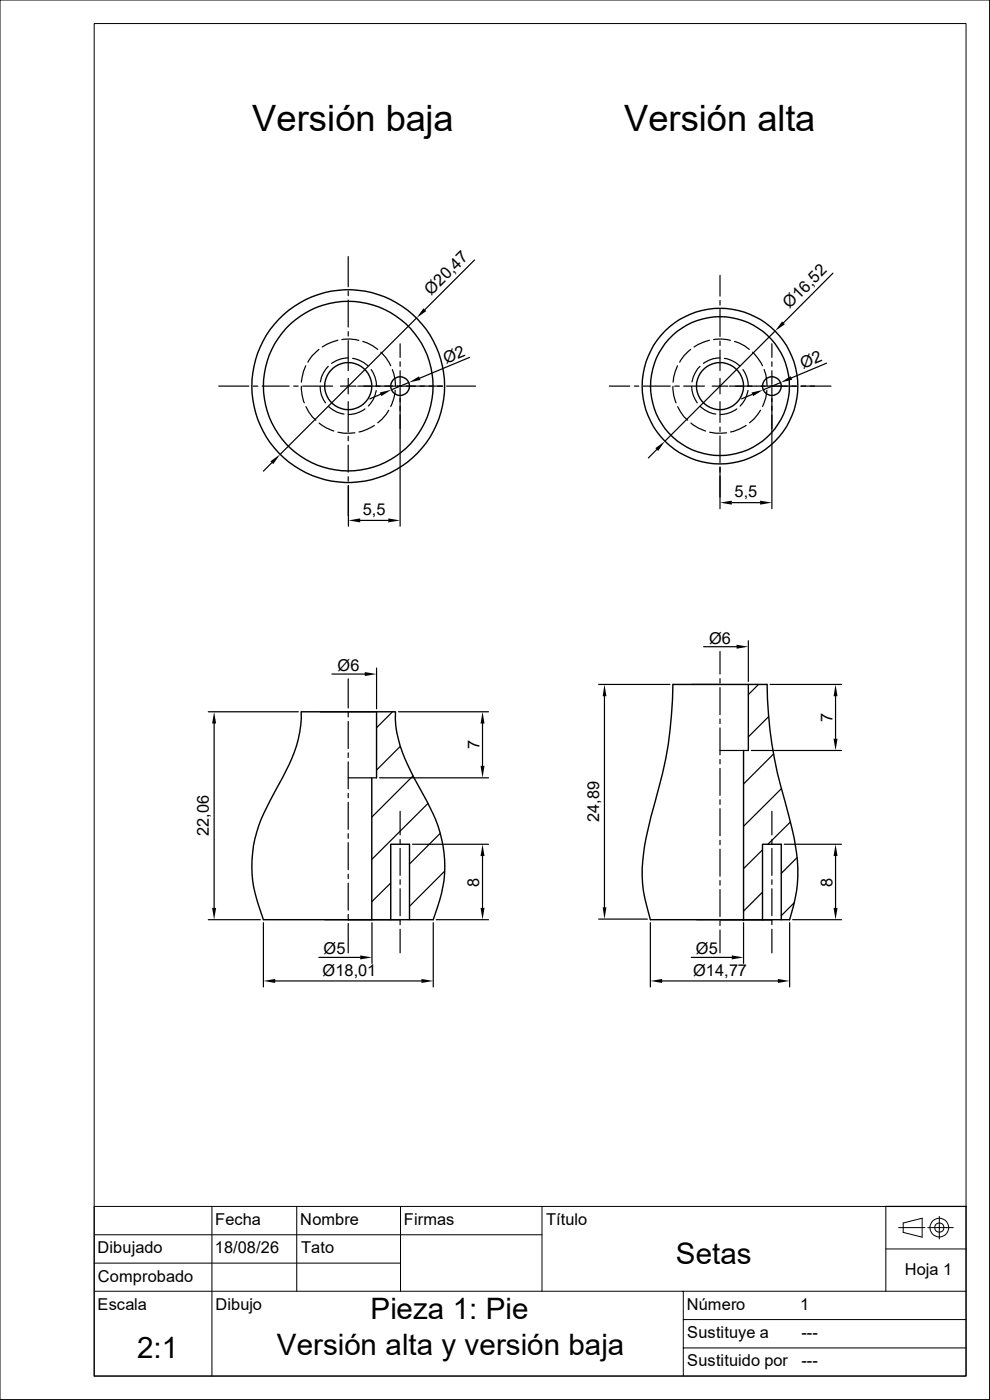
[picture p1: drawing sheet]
<svg xmlns="http://www.w3.org/2000/svg" width="210mm" height="297mm" viewBox="0 0 210 297" stroke-linecap="round" stroke-linejoin="round" font-family="sans-serif">
<g fill="none" stroke="#000" stroke-width=".3">
<path d="M63.9 151h20a23.9 23.9 0 0 0 2.6 11.3l2.7 5.1a33.3 33.3 0 0 1 4.8 12.1 24.8 24.8 0 0 1-1.2 12.9l-.9 2.7h-36l-1-2.7a26.3 26.3 0 0 1 2.3-22.4l1.4-2.6a36.7 36.7 0 0 0 5-12.1l.3-2.9zM79.9 151v14M142.7 145.2h20a87.3 87.3 0 0 0 3.9 25 52.9 52.9 0 0 1 2.6 15.6 30.3 30.3 0 0 1-1.7 9.3h-29.5a29.3 29.3 0 0 1-1.6-12.5l.6-4.7 1.9-7.7a85.4 85.4 0 0 0 3.8-25zM157.7 159.2v35.9M158.7 145.2v14M78.9 165v30.1M82.9 195.1v-16h4v16M161.8 195.1v-16h3.9v16"/>
<circle cx="73.9" cy="81.9" r="5"/>
<circle cx="73.9" cy="81.9" r="18"/>
<circle cx="73.9" cy="81.9" r="20.4"/>
<circle cx="84.9" cy="81.9" r="1.98"/>
<circle cx="152.7" cy="81.9" r="16.5"/>
<circle cx="152.7" cy="81.9" r="14.7"/>
<circle cx="152.7" cy="81.9" r="5"/>
<circle cx="163.8" cy="81.9" r="1.98"/>
</g>
<g fill="none" stroke="#000" stroke-width=".25">
<path d="M73.9 54.4v6.4M100.7 55.2l-10.6 10.5M152.7 58.4v4.4M176.7 58l-10.5 10.5M64.9 77.6l-.5 1.2-.5 2.3M67.6 74.1a7.9 7.9 0 0 0-2.3 2.7M69.6 77.7a6.1 6.1 0 0 0-1.7 3.3M71.7 72.2l-2.4 .9-.9 .5M72.5 72.1a7.9 7.9 0 0 1 3.6 .1M73.9 61.8v.9M73.9 63.7v5.7M73.9 70.4v.9"/>
<path d="M73.9 72.3v6.3M73.9 75.9a5.8 5.8 0 0 0-3.5 1.2M74.8 76a6 6 0 0 1 3.3 1.7M77 72.4l2.1 1 1 .7M78.7 78.4a6.2 6.2 0 0 1 1.2 3.5M80.8 74.7a8.3 8.3 0 0 1 2.1 2.9M83.2 78.4l.6 2.2 .1 1.3M84.9 72.9v2.9M84.9 76.8v.9M84.9 78.7v2.8M88.4 67.4l-29 29M99.6 75.8l-10.5 4.4"/>
<path d="M143.7 77.6l-.8 2.4-.1 1.1M146.5 74.1a7.9 7.9 0 0 0-2.3 2.7M148.5 77.7a6.1 6.1 0 0 0-1.7 3.3M150.5 72.2l-2.4 .9-.9 .5M151.4 72.1a7.7 7.7 0 0 1 3.5 .1M152.7 63.8v.9M152.7 65.7v5.7M152.7 72.3v1M152.7 74.3v4.3M152.7 75.9a5.7 5.7 0 0 0-3.5 1.2M153.7 76a6 6 0 0 1 3.3 1.7M155.8 72.4l2.1 1 1.1 .7"/>
<path d="M157.6 78.4a6.2 6.2 0 0 1 1.1 3.5M159.6 74.7a10 10 0 0 1 2.2 2.9M162.1 78.4l.3 1 .3 2.5M163.7 72.9v2.9M163.7 76.8v.9M163.7 78.7v2.8M164.4 70.2l-23.3 23.4M175.3 77l-7.4 3.2M46.4 81.9h6.4M53.7 81.9h1M55.6 81.9h5.7M57.7 98.2l-1.8 1.7"/>
<path d="M62.3 81.9h.9M63.9 82a9.3 9.3 0 0 0 .7 3.5M64.2 81.9h6.4M64.9 86.3l1.4 2.1 .7 .8M67.7 89.7a8.6 8.6 0 0 0 3.1 1.7M67.9 82a5.7 5.7 0 0 0 1.1 3.5M69.7 86.2a5.7 5.7 0 0 0 3.3 1.6M71.7 91.7l1.2 .2 2.4-.1M72.2 81.9h3.3M73.9 80.3v3.3M73.9 85.2v6.4M73.9 92.5v1"/>
<path d="M73.9 94.4v5.8M77.4 86.7a5.8 5.8 0 0 1-3.5 1.2M79.4 90.3l-1.5 .8-1.7 .6M79.8 82.8a6.2 6.2 0 0 1-1.7 3.3M80.7 83.7l-2.3 .9M82.5 87l-1.4 1.9-1 .8M83.8 82.8a8.5 8.5 0 0 1-.9 3.4M84.9 81.7v.4M84.9 82.3v29.3M85.2 81.9h-9.3M85.3 81.9h8.6M86.7 81.2l-3.6 1.5"/>
<path d="M94.7 81.9h6.2M129.2 81.9h4.4M134.6 81.9h.9M136.5 81.9h5.7M139.3 95.4l-1.8 1.8M142.7 82a8.3 8.3 0 0 0 .7 3.5M143.1 81.9h1M143.8 86.3l1.3 2.1 .8 .8M145 81.9h4.4M146.6 89.7a8.6 8.6 0 0 0 3.1 1.7M146.7 82a6.1 6.1 0 0 0 1.2 3.5M148.5 86.2a5.7 5.7 0 0 0 3.3 1.6"/>
<path d="M150.5 91.7l1.3 .2 2.3-.1M151.1 81.9h3.3M152.7 80.3v3.3M152.7 85.2v4.4M152.7 90.6v.9M152.7 92.5v5.7M152.7 99.1v8.8M154.7 81.9h14.3M156.3 86.7a5.8 5.8 0 0 1-3.5 1.2M158.3 90.3a9.9 9.9 0 0 1-3.3 1.4M158.7 82.8a6.2 6.2 0 0 1-1.7 3.3M159.6 83.7l-2.3 .9"/>
<path d="M161.3 87l-1.4 1.9-.9 .8M162.7 82.8a8.5 8.5 0 0 1-.9 3.4M163.7 81.7v.4M163.7 82.3v25.6M165.6 81.2l-3.7 1.5M169.9 81.9h6.4M73.9 101.1v1M73.9 103v6.4M73.9 103v8.6M76.4 110.4h6M155.2 106.6h6M149.3 137.2h7"/>
<path d="M152.7 138.2v4.8M158.7 135.9v8.7M44.2 151h19.1M45.4 153.5v39.1M67.9 151h12M70.4 143h7M73.9 144v6.2M73.9 151.2v.9M73.9 153.1v5.7M73.9 159.7v1M79.9 141.7v8.7M83.3 151l-3.4 3.4"/>
<path d="M84.5 151h19.1M84.9 158.3l-5 5.1M102.4 153.5v9M127 145.2h15.1M128.2 147.7v44.8M146.7 145.2h6M152.7 159.2h6M152.7 144v.9M152.7 145.9v5.7M152.7 152.5v1M152.7 154.4v5.7M159.4 159.2h19.1"/>
<path d="M160.9 145.2l-2.2 2.2M163.1 152l-4.4 4.3M163.4 145.2h15.1M164.1 160l-6.4 6.3M177.2 147.7v9M73.9 165h6M73.9 161.6v5.7M73.9 168.3v.9M73.9 170.2v5.7M73.9 176.9v.9M73.9 178.8v5.7M80.5 165h23.1"/>
<path d="M84.9 172.1v5M84.9 178.1v.9M87.5 179.1h16.1M87.6 164.6l-8.7 8.8M90.8 170.4l-11.9 11.9M93.4 176.8l-6.5 6.5M152.7 161.1v1M152.7 163v5.7M152.7 169.7v.9M152.7 171.6v5.7M152.7 178.3v.9M163.7 172.1v5"/>
<path d="M163.7 178.1v.9M165.8 167.3l-8.1 8M166.4 179.1h12.1M167.7 174.4l-4.8 4.7M44.2 195.1h11M55.9 195.7v13.7M68.9 195.1h10M73.9 185.5v.9M73.9 187.4v5.7M73.9 194v1M73.9 195.9v6.2M78.9 195.7v8.7"/>
<path d="M82.9 187.3l-4 4M84.9 180v5.7M84.9 186.6v1M84.9 188.6v5.7M84.9 195.2v1M84.9 197.1v5M91.9 195.7v13.7M92.5 195.1h11.1M94.3 184.8l-7.4 7.5M102.4 181.6v11M127 195h10.3M138 195.7v13.7"/>
<path d="M147.7 195.1h5M152.7 180.2v5.7M152.7 186.8v1M152.7 188.7v5.7M152.7 195.4v.9M152.7 197.3v4.8M157.7 195.7v8.7M161.8 180.3l-4.1 4M161.8 189.3l-4.1 4M163.7 180v5.7M163.7 186.6v1M163.7 188.6v5.7"/>
<path d="M163.7 195.2v1M163.7 197.1v5M167.5 195.7v13.7M168.1 195.1h10.4M168.5 191.5l-2.8 2.8M169.1 181.9l-3.4 3.4M177.2 181.6v11M58.4 208.1h31M67.6 203.1h8.8M140.5 208.1h24.5M146.6 203.1h8.6M187.9 255.9h17"/>
</g>
<g fill="none" stroke="#000" stroke-width=".21">
<path d="M0 0h209.9v296.9h-209.9zM20 5h184.9v286.9h-184.9zM20 255.9h184.9v36h-184.9zM45 255.9v36M62.9 255.9v18M85 255.9v18M115 255.9v18M187.9 255.9v18M191.6 259.5l4-1.1v4.1l-4-1zM199.3 258.1v4.7M20 262h95M20 268h65"/>
<path d="M20 273.9h184.9M144.9 273.9v18M144.9 280h60M187.9 265h17M190.6 260.4h5.6M196.8 260.4h5.4M144.9 286h60"/>
<circle cx="199.3" cy="260.4" r=".98"/>
<circle cx="199.3" cy="260.4" r="1.98"/>
</g>
<g fill="#000">
<path d="M86.7 81.2l2.2-1.4 .3 .8zM89.8 65.4l.6 .6-2 1.4zM165.9 68.2l.6 .6-2.1 1.4zM165.6 81.2l2.1-1.4 .4 .8zM57.4 97.9l2-1.5-1.4 2.1zM80.6 83.3l2.5-.6-2.2 1.3zM139 95.1l2.1-1.5-1.5 2.1zM159.4 83.3l2.5-.6-2.1 1.3zM73.9 110.4l2.5-.4v.8zM82.4 110l2.5 .4-2.5 .4zM152.7 106.6l2.5-.4v.9zM161.2 106.2l2.5 .4-2.5 .5z"/>
<path d="M156.3 136.8l2.4 .4-2.4 .4zM45.4 151l.4 2.5h-.8zM77.4 142.6l2.5 .4-2.5 .4zM102.4 151l.4 2.5h-.9zM128.2 145.2l.5 2.5h-.9zM177.2 145.2l.5 2.5h-.9zM176.8 156.7h.9l-.5 2.5zM101.9 162.5h.9l-.4 2.5zM45 192.6h.8l-.4 2.5zM102.4 179.1l.4 2.5h-.9zM101.9 192.6h.9l-.4 2.5zM127.8 192.5h.9l-.5 2.5z"/>
<path d="M177.2 179.1l.5 2.5h-.9zM176.8 192.6h.9l-.5 2.5zM55.9 208.1l2.5-.4v.8zM76.4 202.7l2.5 .4-2.5 .4zM89.4 207.7l2.5 .4-2.5 .4zM138 208.1l2.5-.4v.8zM155.2 202.7l2.5 .4-2.5 .4zM165 207.7l2.5 .4-2.5 .4z"/>
</g>
<g font-size="7.7">
<text x="53.5" y="27.8">Versión baja</text>
<text x="132.4" y="27.8">Versión alta</text>
</g>
<g font-size="6.3">
<text x="143.4" y="268.1">Setas</text>
<text x="78.6" y="279.8">Pieza 1: Pie</text>
<text x="58.7" y="287.4">Versión alta y versión baja</text>
<text x="29.1" y="288.1">2:1</text>
</g>
<g font-size="3.5">
<text x="91.4" y="62.8" transform="rotate(-45 91.4 62.8)">Ø20,47</text>
<text x="167.5" y="65.6" transform="rotate(-45 167.5 65.6)">Ø16,52</text>
<text x="94.6" y="77.1" transform="rotate(-22 94.6 77.1)">Ø2</text>
<text x="170.3" y="78.4" transform="rotate(-23 170.3 78.4)">Ø2</text>
<text x="155.8" y="105.5">5,5</text>
<text x="77" y="109.3">5,5</text>
<text x="150.4" y="136.6">Ø6</text>
<text x="71.6" y="142.3">Ø6</text>
<text x="176.6" y="153.2" transform="rotate(-90 176.6 153.2)">7</text>
<text x="101.7" y="159" transform="rotate(-90 101.7 159)">7</text>
<text x="44.3" y="177.4" transform="rotate(-90 44.3 177.4)">22,06</text>
<text x="127.1" y="174.4" transform="rotate(-90 127.1 174.4)">24,89</text>
<text x="101.7" y="188.1" transform="rotate(-90 101.7 188.1)">8</text>
<text x="176.6" y="188.1" transform="rotate(-90 176.6 188.1)">8</text>
<text x="68.6" y="202.5">Ø5</text>
<text x="147.6" y="202.5">Ø5</text>
<text x="68.4" y="207">Ø18,01</text>
<text x="147" y="207">Ø14,77</text>
<text x="45.7" y="259.8">Fecha</text>
<text x="63.7" y="259.8">Nombre</text>
<text x="85.7" y="259.8">Firmas</text>
<text x="115.9" y="259.8">Título</text>
<text x="20.7" y="265.9">Dibujado</text>
<text x="45.6" y="265.9">18/08/26</text>
<text x="63.9" y="265.9">Tato</text>
<text x="20.8" y="271.9">Comprobado</text>
<text x="191.9" y="270.6">Hoja 1</text>
<text x="20.7" y="277.8">Escala</text>
<text x="45.7" y="277.8">Dibujo</text>
<text x="145.7" y="277.8">Número</text>
<text x="169.8" y="277.9">1</text>
<text x="145.8" y="283.8">Sustituye a</text>
<text x="170" y="283.8">---</text>
<text x="145.8" y="289.9">Sustituido por</text>
<text x="170" y="289.8">---</text>
</g>
</svg>
